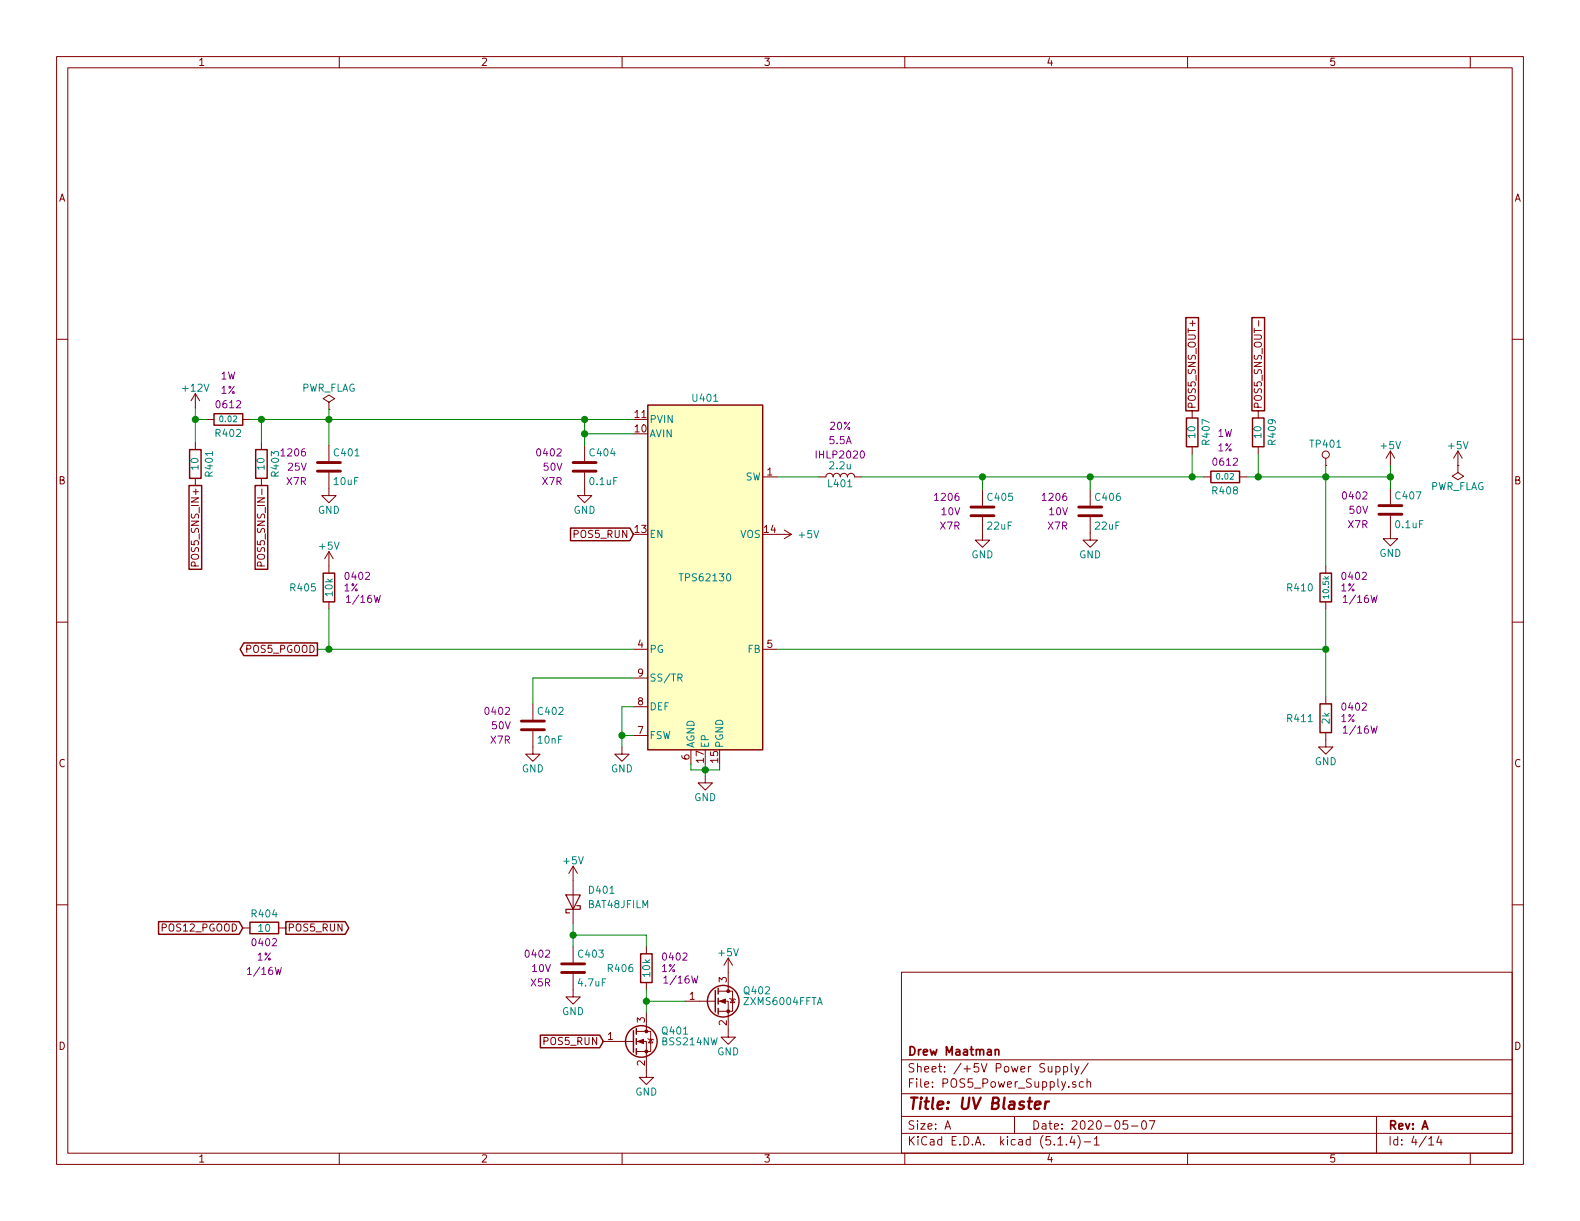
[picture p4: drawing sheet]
EESchema Schematic File Version 4
LIBS:UV_Blaster-cache
EELAYER 30 0
EELAYER END
$Descr A 11000 8500
encoding utf-8
Sheet 4 14
Title "UV Blaster"
Date "2020-05-07"
Rev "A"
Comp "Drew Maatman"
Comment1 ""
Comment2 ""
Comment3 ""
Comment4 ""
$EndDescr
$Comp
L Custom_Library:L_Custom L?
U 1 1
P 5850 3320
AR Path="/5CB7718D/5E2AA968" Ref="L?"  Part="1" 
AR Path="/5E0DC082/5E2AA968" Ref="L?"  Part="1" 
AR Path="/5E0F9110/5E2AA968" Ref="L?"  Part="1" 
AR Path="/5E9E0EA5/5E2AA968" Ref="L401"  Part="1" 
F 0 "L401" V 5800 3320 50  0000 C CNN
F 1 "2.2u" V 5925 3320 50  0000 C CNN
F 2 "Inductors_SMD:L_Vishay_IHLP-2020" H 5850 3320 50  0001 C CNN
F 3 "" H 5850 3320 50  0001 C CNN
F 4 "541-1236-1-ND" H 5850 3320 50  0001 C CNN "Digi-Key PN"
F 5 "IHLP2020" V 6000 3320 50  0000 C CNN "display_footprint"
F 6 "5.5A" V 6100 3320 50  0000 C CNN "Ampacity"
F 7 "20%" V 6200 3320 50  0000 C CNN "Tolerance"
	1    5850 3320
	0    -1   -1   0   
$EndComp
$Comp
L Custom_Library:C_Custom C?
U 1 1
P 4070 3250
AR Path="/5BB27BA3/5C26F85F" Ref="C?"  Part="1" 
AR Path="/5BB27B84/5C26F85F" Ref="C?"  Part="1" 
AR Path="/5BB27B24/5C26F85F" Ref="C?"  Part="1" 
AR Path="/5BB27BB5/5C26F85F" Ref="C?"  Part="1" 
AR Path="/5BB27BF7/5C26F85F" Ref="C?"  Part="1" 
AR Path="/5C1DE17A/5C26F85F" Ref="C?"  Part="1" 
AR Path="/5C1E3A0B/5C26F85F" Ref="C?"  Part="1" 
AR Path="/5C1E3A08/5C26F85F" Ref="C?"  Part="1" 
AR Path="/5D779AE1/5C26F85F" Ref="C?"  Part="1" 
AR Path="/5CB7718D/5C26F85F" Ref="C?"  Part="1" 
AR Path="/5E0DC082/5C26F85F" Ref="C?"  Part="1" 
AR Path="/5E0F9110/5C26F85F" Ref="C?"  Part="1" 
AR Path="/5E9E0EA5/5C26F85F" Ref="C404"  Part="1" 
F 0 "C404" H 4095 3350 50  0000 L CNN
F 1 "0.1uF" H 4095 3150 50  0000 L CNN
F 2 "Capacitors_SMD:C_0402" H 4108 3100 50  0001 C CNN
F 3 "" H 4095 3350 50  0001 C CNN
F 4 "0402" H 3920 3350 50  0000 R CNN "display_footprint"
F 5 "50V" H 3920 3250 50  0000 R CNN "Voltage"
F 6 "X7R" H 3920 3150 50  0000 R CNN "Dielectric"
F 7 "490-10701-1-ND" H 4495 3750 60  0001 C CNN "Digi-Key PN"
	1    4070 3250
	1    0    0    -1  
$EndComp
$Comp
L power:GND #PWR?
U 1 1
P 4070 3400
AR Path="/5CB7718D/5E2AA96C" Ref="#PWR?"  Part="1" 
AR Path="/5E0DC082/5E2AA96C" Ref="#PWR?"  Part="1" 
AR Path="/5E0F9110/5E2AA96C" Ref="#PWR?"  Part="1" 
AR Path="/5E9E0EA5/5E2AA96C" Ref="#PWR0407"  Part="1" 
F 0 "#PWR0407" H 4070 3150 50  0001 C CNN
F 1 "GND" H 4070 3250 50  0000 C CNN
F 2 "" H 4070 3400 50  0001 C CNN
F 3 "" H 4070 3400 50  0001 C CNN
	1    4070 3400
	1    0    0    -1  
$EndComp
Wire Wire Line
	4410 3020 4070 3020
Wire Wire Line
	4070 3020 4070 3100
$Comp
L Custom_Library:C_Custom C?
U 1 1
P 2290 3250
AR Path="/5CB7718D/5E2AA96E" Ref="C?"  Part="1" 
AR Path="/5E0DC082/5E2AA96E" Ref="C?"  Part="1" 
AR Path="/5E0F9110/5E2AA96E" Ref="C?"  Part="1" 
AR Path="/5E9E0EA5/5E2AA96E" Ref="C401"  Part="1" 
F 0 "C401" H 2315 3350 50  0000 L CNN
F 1 "10uF" H 2315 3150 50  0000 L CNN
F 2 "Capacitors_SMD:C_1206" H 2328 3100 50  0001 C CNN
F 3 "" H 2315 3350 50  0001 C CNN
F 4 "1206" H 2140 3350 50  0000 R CNN "display_footprint"
F 5 "25V" H 2140 3250 50  0000 R CNN "Voltage"
F 6 "X7R" H 2140 3150 50  0000 R CNN "Dielectric"
F 7 "1276-7031-1-ND" H 2715 3750 60  0001 C CNN "Digi-Key PN"
	1    2290 3250
	1    0    0    -1  
$EndComp
$Comp
L power:GND #PWR?
U 1 1
P 2290 3400
AR Path="/5CB7718D/5C27043B" Ref="#PWR?"  Part="1" 
AR Path="/5E0DC082/5C27043B" Ref="#PWR?"  Part="1" 
AR Path="/5E0F9110/5C27043B" Ref="#PWR?"  Part="1" 
AR Path="/5E9E0EA5/5C27043B" Ref="#PWR0402"  Part="1" 
F 0 "#PWR0402" H 2290 3150 50  0001 C CNN
F 1 "GND" H 2290 3250 50  0000 C CNN
F 2 "" H 2290 3400 50  0001 C CNN
F 3 "" H 2290 3400 50  0001 C CNN
	1    2290 3400
	1    0    0    -1  
$EndComp
Wire Wire Line
	4410 2920 4070 2920
Wire Wire Line
	2290 2920 2290 3100
Wire Wire Line
	4070 3020 4070 2920
Connection ~ 4070 3020
$Comp
L power:+12V #PWR?
U 1 1
P 1360 2840
AR Path="/5CB7718D/5C2705E0" Ref="#PWR?"  Part="1" 
AR Path="/5E0DC082/5C2705E0" Ref="#PWR?"  Part="1" 
AR Path="/5E0F9110/5C2705E0" Ref="#PWR?"  Part="1" 
AR Path="/5E9E0EA5/5C2705E0" Ref="#PWR0401"  Part="1" 
F 0 "#PWR0401" H 1360 2690 50  0001 C CNN
F 1 "+12V" H 1360 2980 50  0000 C CNN
F 2 "" H 1360 2840 50  0001 C CNN
F 3 "" H 1360 2840 50  0001 C CNN
	1    1360 2840
	1    0    0    -1  
$EndComp
Wire Wire Line
	1360 2840 1360 2920
Connection ~ 4070 2920
$Comp
L power:GND #PWR?
U 1 1
P 4910 5400
AR Path="/5CB7718D/5E2AA976" Ref="#PWR?"  Part="1" 
AR Path="/5E0DC082/5E2AA976" Ref="#PWR?"  Part="1" 
AR Path="/5E0F9110/5E2AA976" Ref="#PWR?"  Part="1" 
AR Path="/5E9E0EA5/5E2AA976" Ref="#PWR0410"  Part="1" 
F 0 "#PWR0410" H 4910 5150 50  0001 C CNN
F 1 "GND" H 4910 5250 50  0000 C CNN
F 2 "" H 4910 5400 50  0001 C CNN
F 3 "" H 4910 5400 50  0001 C CNN
	1    4910 5400
	1    0    0    -1  
$EndComp
Wire Wire Line
	4910 5400 4910 5360
Wire Wire Line
	4910 5360 5010 5360
Wire Wire Line
	5010 5360 5010 5320
Connection ~ 4910 5360
Wire Wire Line
	4910 5360 4910 5320
Wire Wire Line
	4910 5360 4810 5360
Wire Wire Line
	4810 5360 4810 5320
$Comp
L power:GND #PWR?
U 1 1
P 4330 5200
AR Path="/5CB7718D/5E2AA977" Ref="#PWR?"  Part="1" 
AR Path="/5E0DC082/5E2AA977" Ref="#PWR?"  Part="1" 
AR Path="/5E0F9110/5E2AA977" Ref="#PWR?"  Part="1" 
AR Path="/5E9E0EA5/5E2AA977" Ref="#PWR0408"  Part="1" 
F 0 "#PWR0408" H 4330 4950 50  0001 C CNN
F 1 "GND" H 4330 5050 50  0000 C CNN
F 2 "" H 4330 5200 50  0001 C CNN
F 3 "" H 4330 5200 50  0001 C CNN
	1    4330 5200
	1    0    0    -1  
$EndComp
Wire Wire Line
	4330 5200 4330 5120
Wire Wire Line
	4330 4920 4410 4920
Wire Wire Line
	4410 5120 4330 5120
Connection ~ 4330 5120
Wire Wire Line
	4330 5120 4330 4920
$Comp
L Custom_Library:C_Custom C?
U 1 1
P 6840 3560
AR Path="/5C1E3A0B/5E2AA979" Ref="C?"  Part="1" 
AR Path="/5C1E3A08/5E2AA979" Ref="C?"  Part="1" 
AR Path="/5D779AE1/5E2AA979" Ref="C?"  Part="1" 
AR Path="/5CB7718D/5E2AA979" Ref="C?"  Part="1" 
AR Path="/5E0DC082/5E2AA979" Ref="C?"  Part="1" 
AR Path="/5E0F9110/5E2AA979" Ref="C?"  Part="1" 
AR Path="/5E9E0EA5/5E2AA979" Ref="C405"  Part="1" 
F 0 "C405" H 6865 3660 50  0000 L CNN
F 1 "22uF" H 6865 3460 50  0000 L CNN
F 2 "Capacitors_SMD:C_1206" H 6878 3410 50  0001 C CNN
F 3 "" H 6865 3660 50  0001 C CNN
F 4 "1206" H 6690 3660 50  0000 R CNN "display_footprint"
F 5 "10V" H 6690 3560 50  0000 R CNN "Voltage"
F 6 "X7R" H 6690 3460 50  0000 R CNN "Dielectric"
F 7 "1276-3148-1-ND" H 7265 4060 60  0001 C CNN "Digi-Key PN"
	1    6840 3560
	1    0    0    -1  
$EndComp
$Comp
L Custom_Library:R_Custom R?
U 1 1
P 2290 4090
AR Path="/5BB27BA3/5E2AA97C" Ref="R?"  Part="1" 
AR Path="/5BB27BF7/5E2AA97C" Ref="R?"  Part="1" 
AR Path="/5C1DE17A/5E2AA97C" Ref="R?"  Part="1" 
AR Path="/5C1E3A08/5E2AA97C" Ref="R?"  Part="1" 
AR Path="/5D779AE1/5E2AA97C" Ref="R?"  Part="1" 
AR Path="/5CB7718D/5E2AA97C" Ref="R?"  Part="1" 
AR Path="/5E0DC082/5E2AA97C" Ref="R?"  Part="1" 
AR Path="/5E0F9110/5E2AA97C" Ref="R?"  Part="1" 
AR Path="/5E9E0EA5/5E2AA97C" Ref="R405"  Part="1" 
F 0 "R405" H 2210 4090 50  0000 R CNN
F 1 "10k" V 2290 4090 50  0000 C CNN
F 2 "Resistors_SMD:R_0402" H 2290 4090 50  0001 C CNN
F 3 "" H 2290 4090 50  0001 C CNN
F 4 "0402" H 2390 4170 50  0000 L CNN "display_footprint"
F 5 "1%" H 2390 4090 50  0000 L CNN "Tolerance"
F 6 "1/16W" H 2400 4010 50  0000 L CNN "Wattage"
F 7 "541-3959-1-ND" H 2590 4490 60  0001 C CNN "Digi-Key PN"
	1    2290 4090
	1    0    0    -1  
$EndComp
Wire Wire Line
	4410 4520 2290 4520
Wire Wire Line
	2290 4520 2290 4240
Text GLabel 2210 4520 0    50   Output ~ 0
POS5_PGOOD
Wire Wire Line
	2210 4520 2290 4520
Connection ~ 2290 4520
$Comp
L Custom_Library:C_Custom C?
U 1 1
P 3710 5050
AR Path="/5C1D5CD8/5C293FFC" Ref="C?"  Part="1" 
AR Path="/5C1D5CCA/5C293FFC" Ref="C?"  Part="1" 
AR Path="/5C1E3A0B/5C293FFC" Ref="C?"  Part="1" 
AR Path="/5C1E3A08/5C293FFC" Ref="C?"  Part="1" 
AR Path="/5D779AE1/5C293FFC" Ref="C?"  Part="1" 
AR Path="/5CB7718D/5C293FFC" Ref="C?"  Part="1" 
AR Path="/5E0DC082/5C293FFC" Ref="C?"  Part="1" 
AR Path="/5E0F9110/5C293FFC" Ref="C?"  Part="1" 
AR Path="/5E9E0EA5/5C293FFC" Ref="C402"  Part="1" 
F 0 "C402" H 3735 5150 50  0000 L CNN
F 1 "10nF" H 3735 4950 50  0000 L CNN
F 2 "Capacitors_SMD:C_0402" H 3748 4900 50  0001 C CNN
F 3 "" H 3735 5150 50  0001 C CNN
F 4 "0402" H 3560 5150 50  0000 R CNN "display_footprint"
F 5 "50V" H 3560 5050 50  0000 R CNN "Voltage"
F 6 "X7R" H 3560 4950 50  0000 R CNN "Dielectric"
F 7 "490-13295-1-ND" H -210 830 50  0001 C CNN "Digi-Key PN"
	1    3710 5050
	1    0    0    -1  
$EndComp
$Comp
L power:GND #PWR?
U 1 1
P 3710 5200
AR Path="/5CB7718D/5E2AA97F" Ref="#PWR?"  Part="1" 
AR Path="/5E0DC082/5E2AA97F" Ref="#PWR?"  Part="1" 
AR Path="/5E0F9110/5E2AA97F" Ref="#PWR?"  Part="1" 
AR Path="/5E9E0EA5/5E2AA97F" Ref="#PWR0404"  Part="1" 
F 0 "#PWR0404" H 3710 4950 50  0001 C CNN
F 1 "GND" H 3710 5050 50  0000 C CNN
F 2 "" H 3710 5200 50  0001 C CNN
F 3 "" H 3710 5200 50  0001 C CNN
	1    3710 5200
	1    0    0    -1  
$EndComp
Wire Wire Line
	3710 4900 3710 4720
Wire Wire Line
	3710 4720 4410 4720
$Comp
L Custom_Library:R_Custom R?
U 1 1
P 9230 5000
AR Path="/5BB27BA3/5C295A52" Ref="R?"  Part="1" 
AR Path="/5BB27BF7/5C295A52" Ref="R?"  Part="1" 
AR Path="/5C1DE17A/5C295A52" Ref="R?"  Part="1" 
AR Path="/5C1E3A08/5C295A52" Ref="R?"  Part="1" 
AR Path="/5D779AE1/5C295A52" Ref="R?"  Part="1" 
AR Path="/5CB7718D/5C295A52" Ref="R?"  Part="1" 
AR Path="/5E0DC082/5C295A52" Ref="R?"  Part="1" 
AR Path="/5E0F9110/5C295A52" Ref="R?"  Part="1" 
AR Path="/5E9E0EA5/5C295A52" Ref="R411"  Part="1" 
F 0 "R411" H 9150 5000 50  0000 R CNN
F 1 "2k" V 9230 5000 50  0000 C CNN
F 2 "Resistors_SMD:R_0402" H 9230 5000 50  0001 C CNN
F 3 "" H 9230 5000 50  0001 C CNN
F 4 "0402" H 9330 5080 50  0000 L CNN "display_footprint"
F 5 "1%" H 9330 5000 50  0000 L CNN "Tolerance"
F 6 "1/16W" H 9340 4920 50  0000 L CNN "Wattage"
F 7 "311-2KLRCT-ND" H 9230 5000 50  0001 C CNN "Digi-Key PN"
	1    9230 5000
	1    0    0    -1  
$EndComp
$Comp
L power:GND #PWR?
U 1 1
P 9230 5150
AR Path="/5CB7718D/5E2AA983" Ref="#PWR?"  Part="1" 
AR Path="/5E0DC082/5E2AA983" Ref="#PWR?"  Part="1" 
AR Path="/5E0F9110/5E2AA983" Ref="#PWR?"  Part="1" 
AR Path="/5E9E0EA5/5E2AA983" Ref="#PWR0416"  Part="1" 
F 0 "#PWR0416" H 9230 4900 50  0001 C CNN
F 1 "GND" H 9230 5000 50  0000 C CNN
F 2 "" H 9230 5150 50  0001 C CNN
F 3 "" H 9230 5150 50  0001 C CNN
	1    9230 5150
	1    0    0    -1  
$EndComp
Wire Wire Line
	9230 4520 9230 4240
Connection ~ 9230 4520
Wire Wire Line
	9230 4520 9230 4850
$Comp
L power:GND #PWR?
U 1 1
P 6840 3710
AR Path="/5CB7718D/5E2AA984" Ref="#PWR?"  Part="1" 
AR Path="/5E0DC082/5E2AA984" Ref="#PWR?"  Part="1" 
AR Path="/5E0F9110/5E2AA984" Ref="#PWR?"  Part="1" 
AR Path="/5E9E0EA5/5E2AA984" Ref="#PWR0414"  Part="1" 
F 0 "#PWR0414" H 6840 3460 50  0001 C CNN
F 1 "GND" H 6840 3560 50  0000 C CNN
F 2 "" H 6840 3710 50  0001 C CNN
F 3 "" H 6840 3710 50  0001 C CNN
	1    6840 3710
	1    0    0    -1  
$EndComp
Wire Wire Line
	6840 3410 6840 3320
$Comp
L Custom_Library:C_Custom C?
U 1 1
P 7590 3560
AR Path="/5C1E3A0B/5E2AA987" Ref="C?"  Part="1" 
AR Path="/5C1E3A08/5E2AA987" Ref="C?"  Part="1" 
AR Path="/5D779AE1/5E2AA987" Ref="C?"  Part="1" 
AR Path="/5CB7718D/5E2AA987" Ref="C?"  Part="1" 
AR Path="/5E0DC082/5E2AA987" Ref="C?"  Part="1" 
AR Path="/5E0F9110/5E2AA987" Ref="C?"  Part="1" 
AR Path="/5E9E0EA5/5E2AA987" Ref="C406"  Part="1" 
F 0 "C406" H 7615 3660 50  0000 L CNN
F 1 "22uF" H 7615 3460 50  0000 L CNN
F 2 "Capacitors_SMD:C_1206" H 7628 3410 50  0001 C CNN
F 3 "" H 7615 3660 50  0001 C CNN
F 4 "1206" H 7440 3660 50  0000 R CNN "display_footprint"
F 5 "10V" H 7440 3560 50  0000 R CNN "Voltage"
F 6 "X7R" H 7440 3460 50  0000 R CNN "Dielectric"
F 7 "1276-3148-1-ND" H 8015 4060 60  0001 C CNN "Digi-Key PN"
	1    7590 3560
	1    0    0    -1  
$EndComp
$Comp
L power:GND #PWR?
U 1 1
P 7590 3710
AR Path="/5CB7718D/5E2AA988" Ref="#PWR?"  Part="1" 
AR Path="/5E0DC082/5E2AA988" Ref="#PWR?"  Part="1" 
AR Path="/5E0F9110/5E2AA988" Ref="#PWR?"  Part="1" 
AR Path="/5E9E0EA5/5E2AA988" Ref="#PWR0415"  Part="1" 
F 0 "#PWR0415" H 7590 3460 50  0001 C CNN
F 1 "GND" H 7590 3560 50  0000 C CNN
F 2 "" H 7590 3710 50  0001 C CNN
F 3 "" H 7590 3710 50  0001 C CNN
	1    7590 3710
	1    0    0    -1  
$EndComp
Wire Wire Line
	6840 3320 7590 3320
Wire Wire Line
	7590 3320 7590 3410
Connection ~ 6840 3320
$Comp
L Custom_Library:TPS62130 U?
U 1 1
P 4910 4020
AR Path="/5CB7718D/5E2AA974" Ref="U?"  Part="1" 
AR Path="/5E0DC082/5E2AA974" Ref="U?"  Part="1" 
AR Path="/5E0F9110/5E2AA974" Ref="U?"  Part="1" 
AR Path="/5E9E0EA5/5E2AA974" Ref="U401"  Part="1" 
F 0 "U401" H 4910 5270 50  0000 C CNN
F 1 "TPS62130" H 4910 4020 50  0000 C CNN
F 2 "Housings_DFN_QFN:QFN-16-1EP_3x3mm_Pitch0.5mm" H 4910 4020 50  0001 C CNN
F 3 "http://www.ti.com/lit/ds/symlink/tps62130.pdf" H 4910 4020 50  0001 C CNN
F 4 "296-37878-1-ND" H 4810 4020 50  0001 C CNN "Digi-Key PN"
	1    4910 4020
	1    0    0    -1  
$EndComp
$Comp
L power:PWR_FLAG #FLG?
U 1 1
P 10150 3240
AR Path="/5CB7718D/5E2AA98A" Ref="#FLG?"  Part="1" 
AR Path="/5E0DC082/5E2AA98A" Ref="#FLG?"  Part="1" 
AR Path="/5E0F9110/5E2AA98A" Ref="#FLG?"  Part="1" 
AR Path="/5E9E0EA5/5E2AA98A" Ref="#FLG0402"  Part="1" 
F 0 "#FLG0402" H 10150 3315 50  0001 C CNN
F 1 "PWR_FLAG" H 10150 3390 50  0000 C CNN
F 2 "" H 10150 3240 50  0001 C CNN
F 3 "~" H 10150 3240 50  0001 C CNN
	1    10150 3240
	-1   0    0    1   
$EndComp
$Comp
L Custom_Library:TP TP?
U 1 1
P 9230 3240
AR Path="/5C1D5CD8/5E2AA98C" Ref="TP?"  Part="1" 
AR Path="/5C1D5C9E/5E2AA98C" Ref="TP?"  Part="1" 
AR Path="/5C1E3A08/5E2AA98C" Ref="TP?"  Part="1" 
AR Path="/5D779AE1/5E2AA98C" Ref="TP?"  Part="1" 
AR Path="/5CB7718D/5E2AA98C" Ref="TP?"  Part="1" 
AR Path="/5E0DC082/5E2AA98C" Ref="TP?"  Part="1" 
AR Path="/5E0F9110/5E2AA98C" Ref="TP?"  Part="1" 
AR Path="/5E9E0EA5/5E2AA98C" Ref="TP401"  Part="1" 
F 0 "TP401" H 9230 3390 50  0000 C CNN
F 1 "TP" H 9230 3390 50  0001 C CNN
F 2 "Custom Footprints Library:Test_Point" H 9230 3240 60  0001 C CNN
F 3 "" H 9230 3240 60  0000 C CNN
	1    9230 3240
	1    0    0    -1  
$EndComp
Wire Wire Line
	5410 3320 5700 3320
$Comp
L Custom_Library:R_Custom R?
U 1 1
P 8530 3320
AR Path="/5CB6F1ED/5E2AA990" Ref="R?"  Part="1" 
AR Path="/5CB7718D/5E2AA990" Ref="R?"  Part="1" 
AR Path="/5E0DC082/5E2AA990" Ref="R?"  Part="1" 
AR Path="/5E0F9110/5E2AA990" Ref="R?"  Part="1" 
AR Path="/5E9E0EA5/5E2AA990" Ref="R408"  Part="1" 
F 0 "R408" V 8430 3320 50  0000 C CNN
F 1 "0.02" V 8530 3320 40  0000 C CNN
F 2 "Resistors_SMD:R_0612" H 8530 3320 50  0001 C CNN
F 3 "" H 8530 3320 50  0001 C CNN
F 4 "P16010CT-ND" H 8830 3720 60  0001 C CNN "Digi-Key PN"
F 5 "0612" V 8630 3320 50  0000 C CNN "display_footprint"
F 6 "1%" V 8730 3320 50  0000 C CNN "Tolerance"
F 7 "1W" V 8830 3320 50  0000 C CNN "Wattage"
	1    8530 3320
	0    -1   -1   0   
$EndComp
Text GLabel 8300 2860 1    50   UnSpc ~ 0
POS5_SNS_OUT+
Text GLabel 8760 2860 1    50   UnSpc ~ 0
POS5_SNS_OUT-
Connection ~ 7590 3320
Wire Wire Line
	6000 3320 6840 3320
Wire Wire Line
	5410 4520 9230 4520
Wire Wire Line
	9230 3320 9230 3940
Wire Wire Line
	9230 3240 9230 3320
$Comp
L Custom_Library:R_Custom R?
U 1 1
P 1590 2920
AR Path="/5CB6F1ED/5E2AA993" Ref="R?"  Part="1" 
AR Path="/5CB7718D/5E2AA993" Ref="R?"  Part="1" 
AR Path="/5E0DC082/5E2AA993" Ref="R?"  Part="1" 
AR Path="/5E0F9110/5E2AA993" Ref="R?"  Part="1" 
AR Path="/5E9E0EA5/5E2AA993" Ref="R402"  Part="1" 
F 0 "R402" V 1490 2920 50  0000 C CNN
F 1 "0.02" V 1590 2920 40  0000 C CNN
F 2 "Resistors_SMD:R_0612" H 1590 2920 50  0001 C CNN
F 3 "" H 1590 2920 50  0001 C CNN
F 4 "P16010CT-ND" H 1890 3320 60  0001 C CNN "Digi-Key PN"
F 5 "0612" V 1690 2920 50  0000 C CNN "display_footprint"
F 6 "1%" V 1790 2920 50  0000 C CNN "Tolerance"
F 7 "1W" V 1890 2920 50  0000 C CNN "Wattage"
	1    1590 2920
	0    -1   -1   0   
$EndComp
Text GLabel 1360 3380 3    50   UnSpc ~ 0
POS5_SNS_IN+
Text GLabel 1820 3380 3    50   UnSpc ~ 0
POS5_SNS_IN-
Wire Wire Line
	1740 2920 1820 2920
Wire Wire Line
	1820 3080 1820 2920
Connection ~ 1820 2920
Wire Wire Line
	1820 2920 2290 2920
Wire Wire Line
	1360 3080 1360 2920
Wire Wire Line
	1360 2920 1440 2920
Connection ~ 1360 2920
Connection ~ 2290 2920
Connection ~ 9230 3320
$Comp
L Custom_Library:C_Custom C?
U 1 1
P 9680 3550
AR Path="/5BB27BA3/5E2AA9B4" Ref="C?"  Part="1" 
AR Path="/5BB27B84/5E2AA9B4" Ref="C?"  Part="1" 
AR Path="/5BB27B24/5E2AA9B4" Ref="C?"  Part="1" 
AR Path="/5BB27BB5/5E2AA9B4" Ref="C?"  Part="1" 
AR Path="/5BB27BF7/5E2AA9B4" Ref="C?"  Part="1" 
AR Path="/5C1DE17A/5E2AA9B4" Ref="C?"  Part="1" 
AR Path="/5C1E3A0B/5E2AA9B4" Ref="C?"  Part="1" 
AR Path="/5C1E3A08/5E2AA9B4" Ref="C?"  Part="1" 
AR Path="/5D779AE1/5E2AA9B4" Ref="C?"  Part="1" 
AR Path="/5CB7718D/5E2AA9B4" Ref="C?"  Part="1" 
AR Path="/5E0DC082/5E2AA9B4" Ref="C?"  Part="1" 
AR Path="/5E0F9110/5E2AA9B4" Ref="C?"  Part="1" 
AR Path="/5E9E0EA5/5E2AA9B4" Ref="C407"  Part="1" 
F 0 "C407" H 9705 3650 50  0000 L CNN
F 1 "0.1uF" H 9705 3450 50  0000 L CNN
F 2 "Capacitors_SMD:C_0402" H 9718 3400 50  0001 C CNN
F 3 "" H 9705 3650 50  0001 C CNN
F 4 "0402" H 9530 3650 50  0000 R CNN "display_footprint"
F 5 "50V" H 9530 3550 50  0000 R CNN "Voltage"
F 6 "X7R" H 9530 3450 50  0000 R CNN "Dielectric"
F 7 "490-10701-1-ND" H 10105 4050 60  0001 C CNN "Digi-Key PN"
	1    9680 3550
	1    0    0    -1  
$EndComp
$Comp
L power:GND #PWR?
U 1 1
P 9680 3700
AR Path="/5CB7718D/5E2AA9B6" Ref="#PWR?"  Part="1" 
AR Path="/5E0DC082/5E2AA9B6" Ref="#PWR?"  Part="1" 
AR Path="/5E0F9110/5E2AA9B6" Ref="#PWR?"  Part="1" 
AR Path="/5E9E0EA5/5E2AA9B6" Ref="#PWR0418"  Part="1" 
F 0 "#PWR0418" H 9680 3450 50  0001 C CNN
F 1 "GND" H 9680 3550 50  0000 C CNN
F 2 "" H 9680 3700 50  0001 C CNN
F 3 "" H 9680 3700 50  0001 C CNN
	1    9680 3700
	1    0    0    -1  
$EndComp
Wire Wire Line
	9680 3400 9680 3320
Wire Wire Line
	9680 3320 9230 3320
Wire Wire Line
	9680 3240 9680 3320
Connection ~ 9680 3320
$Comp
L power:+5V #PWR?
U 1 1
P 9680 3240
AR Path="/5E0DC082/5E0DEC5C" Ref="#PWR?"  Part="1" 
AR Path="/5E0F9110/5E0DEC5C" Ref="#PWR?"  Part="1" 
AR Path="/5E9E0EA5/5E0DEC5C" Ref="#PWR0417"  Part="1" 
F 0 "#PWR0417" H 9680 3090 50  0001 C CNN
F 1 "+5V" H 9680 3380 50  0000 C CNN
F 2 "" H 9680 3240 50  0001 C CNN
F 3 "" H 9680 3240 50  0001 C CNN
	1    9680 3240
	1    0    0    -1  
$EndComp
$Comp
L power:+5V #PWR?
U 1 1
P 10150 3240
AR Path="/5E0DC082/5E0DF467" Ref="#PWR?"  Part="1" 
AR Path="/5E0F9110/5E0DF467" Ref="#PWR?"  Part="1" 
AR Path="/5E9E0EA5/5E0DF467" Ref="#PWR0419"  Part="1" 
F 0 "#PWR0419" H 10150 3090 50  0001 C CNN
F 1 "+5V" H 10150 3380 50  0000 C CNN
F 2 "" H 10150 3240 50  0001 C CNN
F 3 "" H 10150 3240 50  0001 C CNN
	1    10150 3240
	1    0    0    -1  
$EndComp
$Comp
L power:+5V #PWR?
U 1 1
P 5410 3720
AR Path="/5E0DC082/5E0DF871" Ref="#PWR?"  Part="1" 
AR Path="/5E0F9110/5E0DF871" Ref="#PWR?"  Part="1" 
AR Path="/5E9E0EA5/5E0DF871" Ref="#PWR0413"  Part="1" 
F 0 "#PWR0413" H 5410 3570 50  0001 C CNN
F 1 "+5V" V 5410 3860 50  0000 L CNN
F 2 "" H 5410 3720 50  0001 C CNN
F 3 "" H 5410 3720 50  0001 C CNN
	1    5410 3720
	0    1    1    0   
$EndComp
Wire Wire Line
	2290 2920 4070 2920
Text GLabel 4410 3720 0    50   Input ~ 0
POS5_RUN
$Comp
L Custom_Library:R_Custom R?
U 1 1
P 9230 4090
AR Path="/5BB27BA3/5E0EA1C5" Ref="R?"  Part="1" 
AR Path="/5BB27BF7/5E0EA1C5" Ref="R?"  Part="1" 
AR Path="/5C1DE17A/5E0EA1C5" Ref="R?"  Part="1" 
AR Path="/5C1E3A08/5E0EA1C5" Ref="R?"  Part="1" 
AR Path="/5D779AE1/5E0EA1C5" Ref="R?"  Part="1" 
AR Path="/5CB7718D/5E0EA1C5" Ref="R?"  Part="1" 
AR Path="/5E0DC082/5E0EA1C5" Ref="R?"  Part="1" 
AR Path="/5E0F9110/5E0EA1C5" Ref="R?"  Part="1" 
AR Path="/5E9E0EA5/5E0EA1C5" Ref="R410"  Part="1" 
F 0 "R410" H 9150 4090 50  0000 R CNN
F 1 "10.5k" V 9230 4090 40  0000 C CNN
F 2 "Resistors_SMD:R_0402" H 9230 4090 50  0001 C CNN
F 3 "" H 9230 4090 50  0001 C CNN
F 4 "0402" H 9330 4170 50  0000 L CNN "display_footprint"
F 5 "1%" H 9330 4090 50  0000 L CNN "Tolerance"
F 6 "1/16W" H 9340 4010 50  0000 L CNN "Wattage"
F 7 "RMCF0402FT10K5CT-ND" H 5830 830 50  0001 C CNN "Digi-Key PN"
	1    9230 4090
	1    0    0    -1  
$EndComp
$Comp
L Custom_Library:R_Custom R?
U 1 1
P 1360 3230
AR Path="/5CB0BC26/5E2BD95B" Ref="R?"  Part="1" 
AR Path="/5E1352F5/5E2BD95B" Ref="R?"  Part="1" 
AR Path="/5CB6F1ED/5E2BD95B" Ref="R?"  Part="1" 
AR Path="/5E0DC082/5E2BD95B" Ref="R?"  Part="1" 
AR Path="/5E9E0EA5/5E2BD95B" Ref="R401"  Part="1" 
F 0 "R401" V 1260 3230 50  0000 C CNN
F 1 "10" V 1360 3230 50  0000 C CNN
F 2 "Resistors_SMD:R_0402" H 1360 3230 50  0001 C CNN
F 3 "" H 1360 3230 50  0001 C CNN
F 4 "0402" V 1460 3230 50  0001 C CNN "display_footprint"
F 5 "1%" V 1560 3230 50  0001 C CNN "Tolerance"
F 6 "1/16W" V 1660 3230 50  0001 C CNN "Wattage"
F 7 "Telemetry" H 1360 3230 50  0001 C CNN "Configuration"
F 8 "311-10.0LRCT-ND" H 1360 3230 50  0001 C CNN "Digi-Key PN"
	1    1360 3230
	-1   0    0    1   
$EndComp
$Comp
L Custom_Library:R_Custom R?
U 1 1
P 8300 3010
AR Path="/5CB0BC26/5E2C02DE" Ref="R?"  Part="1" 
AR Path="/5E1352F5/5E2C02DE" Ref="R?"  Part="1" 
AR Path="/5CB6F1ED/5E2C02DE" Ref="R?"  Part="1" 
AR Path="/5E0DC082/5E2C02DE" Ref="R?"  Part="1" 
AR Path="/5E9E0EA5/5E2C02DE" Ref="R407"  Part="1" 
F 0 "R407" V 8200 3010 50  0000 C CNN
F 1 "10" V 8300 3010 50  0000 C CNN
F 2 "Resistors_SMD:R_0402" H 8300 3010 50  0001 C CNN
F 3 "" H 8300 3010 50  0001 C CNN
F 4 "0402" V 8400 3010 50  0001 C CNN "display_footprint"
F 5 "1%" V 8500 3010 50  0001 C CNN "Tolerance"
F 6 "1/16W" V 8600 3010 50  0001 C CNN "Wattage"
F 7 "Telemetry" H 8300 3010 50  0001 C CNN "Configuration"
F 8 "311-10.0LRCT-ND" H 8300 3010 50  0001 C CNN "Digi-Key PN"
	1    8300 3010
	-1   0    0    -1  
$EndComp
Wire Wire Line
	8680 3320 8760 3320
Wire Wire Line
	7590 3320 8300 3320
Wire Wire Line
	8300 3160 8300 3320
Connection ~ 8300 3320
Wire Wire Line
	8300 3320 8380 3320
Wire Wire Line
	8760 3160 8760 3320
Connection ~ 8760 3320
Wire Wire Line
	8760 3320 9230 3320
$Comp
L power:PWR_FLAG #FLG0401
U 1 1
P 2290 2850
F 0 "#FLG0401" H 2290 2925 50  0001 C CNN
F 1 "PWR_FLAG" H 2290 3000 50  0000 C CNN
F 2 "" H 2290 2850 50  0001 C CNN
F 3 "~" H 2290 2850 50  0001 C CNN
	1    2290 2850
	1    0    0    -1  
$EndComp
Wire Wire Line
	2290 2850 2290 2920
$Comp
L power:+5V #PWR0403
U 1 1
P 2290 3940
F 0 "#PWR0403" H 2290 3790 50  0001 C CNN
F 1 "+5V" H 2290 4080 50  0000 C CNN
F 2 "" H 2290 3940 50  0001 C CNN
F 3 "" H 2290 3940 50  0001 C CNN
	1    2290 3940
	1    0    0    -1  
$EndComp
$Comp
L Custom_Library:R_Custom R?
U 1 1
P 1820 3230
AR Path="/5CB0BC26/5E9E89B5" Ref="R?"  Part="1" 
AR Path="/5E1352F5/5E9E89B5" Ref="R?"  Part="1" 
AR Path="/5CB6F1ED/5E9E89B5" Ref="R?"  Part="1" 
AR Path="/5E0DC082/5E9E89B5" Ref="R?"  Part="1" 
AR Path="/5E9E0EA5/5E9E89B5" Ref="R403"  Part="1" 
F 0 "R403" V 1720 3230 50  0000 C CNN
F 1 "10" V 1820 3230 50  0000 C CNN
F 2 "Resistors_SMD:R_0402" H 1820 3230 50  0001 C CNN
F 3 "" H 1820 3230 50  0001 C CNN
F 4 "0402" V 1920 3230 50  0001 C CNN "display_footprint"
F 5 "1%" V 2020 3230 50  0001 C CNN "Tolerance"
F 6 "1/16W" V 2120 3230 50  0001 C CNN "Wattage"
F 7 "Telemetry" H 1820 3230 50  0001 C CNN "Configuration"
F 8 "311-10.0LRCT-ND" H 1820 3230 50  0001 C CNN "Digi-Key PN"
	1    1820 3230
	-1   0    0    1   
$EndComp
$Comp
L Custom_Library:ZXMS6004FFTA Q402
U 1 1
P 4970 6970
F 0 "Q402" H 5170 7045 50  0000 L CNN
F 1 "ZXMS6004FFTA" H 5170 6970 50  0000 L CNN
F 2 "Package_TO_SOT_SMD:SOT-23" H 5170 6895 50  0001 L CIN
F 3 "https://www.diodes.com/assets/Datasheets/ZXMS6004FF.pdf" H 4970 6970 50  0001 L CNN
F 4 "ZXMS6004FFCT-ND" H 4970 6970 50  0001 C CNN "Digi-Key PN"
	1    4970 6970
	1    0    0    -1  
$EndComp
$Comp
L power:GND #PWR0412
U 1 1
P 5070 7170
F 0 "#PWR0412" H 5070 6920 50  0001 C CNN
F 1 "GND" H 5070 7020 50  0000 C CNN
F 2 "" H 5070 7170 50  0001 C CNN
F 3 "" H 5070 7170 50  0001 C CNN
	1    5070 7170
	1    0    0    -1  
$EndComp
$Comp
L power:+5V #PWR?
U 1 1
P 5070 6770
AR Path="/5E0DC082/5EA1A559" Ref="#PWR?"  Part="1" 
AR Path="/5E0F9110/5EA1A559" Ref="#PWR?"  Part="1" 
AR Path="/5E9E0EA5/5EA1A559" Ref="#PWR0411"  Part="1" 
F 0 "#PWR0411" H 5070 6620 50  0001 C CNN
F 1 "+5V" H 5070 6910 50  0000 C CNN
F 2 "" H 5070 6770 50  0001 C CNN
F 3 "" H 5070 6770 50  0001 C CNN
	1    5070 6770
	1    0    0    -1  
$EndComp
$Comp
L Custom_Library:R_Custom R?
U 1 1
P 4500 6740
AR Path="/5BB27BA3/5EA1C663" Ref="R?"  Part="1" 
AR Path="/5BB27BF7/5EA1C663" Ref="R?"  Part="1" 
AR Path="/5C1DE17A/5EA1C663" Ref="R?"  Part="1" 
AR Path="/5C1E3A08/5EA1C663" Ref="R?"  Part="1" 
AR Path="/5D779AE1/5EA1C663" Ref="R?"  Part="1" 
AR Path="/5CB7718D/5EA1C663" Ref="R?"  Part="1" 
AR Path="/5E0DC082/5EA1C663" Ref="R?"  Part="1" 
AR Path="/5E0F9110/5EA1C663" Ref="R?"  Part="1" 
AR Path="/5E9E0EA5/5EA1C663" Ref="R406"  Part="1" 
F 0 "R406" H 4420 6740 50  0000 R CNN
F 1 "10k" V 4500 6740 50  0000 C CNN
F 2 "Resistors_SMD:R_0402" H 4500 6740 50  0001 C CNN
F 3 "" H 4500 6740 50  0001 C CNN
F 4 "0402" H 4600 6820 50  0000 L CNN "display_footprint"
F 5 "1%" H 4600 6740 50  0000 L CNN "Tolerance"
F 6 "1/16W" H 4610 6660 50  0000 L CNN "Wattage"
F 7 "541-3959-1-ND" H 4500 6740 50  0001 C CNN "Digi-Key PN"
	1    4500 6740
	1    0    0    -1  
$EndComp
Wire Wire Line
	4770 6970 4500 6970
Wire Wire Line
	4500 6970 4500 6890
$Comp
L Transistor_FET:BSS214NW Q?
U 1 1
P 4400 7250
AR Path="/5BAAE16C/5EA1FD64" Ref="Q?"  Part="1" 
AR Path="/5BB844FD/5EA1FD64" Ref="Q?"  Part="1" 
AR Path="/5C1D5CB6/5EA1FD64" Ref="Q?"  Part="1" 
AR Path="/5E9E1D6A/5EA1FD64" Ref="Q?"  Part="1" 
AR Path="/5E9E0EA5/5EA1FD64" Ref="Q401"  Part="1" 
F 0 "Q401" H 4600 7325 50  0000 L CNN
F 1 "BSS214NW" H 4600 7250 50  0000 L CNN
F 2 "TO_SOT_Packages_SMD:SOT-323_SC-70" H 4600 7175 50  0001 L CIN
F 3 "https://www.infineon.com/dgdl/Infineon-BSS214NW-DS-v02_02-en.pdf?fileId=db3a30431b3e89eb011b695aebc01bde" H 4400 7250 50  0001 L CNN
F 4 "BSS214NWH6327XTSA1CT-ND" H -2010 4480 50  0001 C CNN "Digi-Key PN"
	1    4400 7250
	1    0    0    -1  
$EndComp
Wire Wire Line
	4500 7050 4500 6970
Connection ~ 4500 6970
$Comp
L power:GND #PWR0409
U 1 1
P 4500 7450
F 0 "#PWR0409" H 4500 7200 50  0001 C CNN
F 1 "GND" H 4500 7300 50  0000 C CNN
F 2 "" H 4500 7450 50  0001 C CNN
F 3 "" H 4500 7450 50  0001 C CNN
	1    4500 7450
	1    0    0    -1  
$EndComp
$Comp
L Custom_Library:C_Custom C?
U 1 1
P 3990 6740
AR Path="/5E9E1D8A/5EA2441A" Ref="C?"  Part="1" 
AR Path="/5E9E0EA5/5EA2441A" Ref="C403"  Part="1" 
F 0 "C403" H 4015 6840 50  0000 L CNN
F 1 "4.7uF" H 4015 6640 50  0000 L CNN
F 2 "Capacitors_SMD:C_0402" H 4028 6590 50  0001 C CNN
F 3 "" H 4015 6840 50  0001 C CNN
F 4 "0402" H 3840 6840 50  0000 R CNN "display_footprint"
F 5 "10V" H 3840 6740 50  0000 R CNN "Voltage"
F 6 "X5R" H 3840 6640 50  0000 R CNN "Dielectric"
F 7 "490-14306-1-ND" H 4415 7240 60  0001 C CNN "Digi-Key PN"
	1    3990 6740
	1    0    0    -1  
$EndComp
$Comp
L power:GND #PWR0406
U 1 1
P 3990 6890
F 0 "#PWR0406" H 3990 6640 50  0001 C CNN
F 1 "GND" H 3990 6740 50  0000 C CNN
F 2 "" H 3990 6890 50  0001 C CNN
F 3 "" H 3990 6890 50  0001 C CNN
	1    3990 6890
	1    0    0    -1  
$EndComp
Wire Wire Line
	4500 6590 4500 6510
Wire Wire Line
	4500 6510 3990 6510
Wire Wire Line
	3990 6510 3990 6590
Text GLabel 4200 7250 0    50   Input ~ 0
POS5_RUN
$Comp
L Diode:BAT48JFILM D401
U 1 1
P 3990 6280
F 0 "D401" V 4070 6180 50  0000 R CNN
F 1 "BAT48JFILM" V 3970 6180 50  0000 R CNN
F 2 "Diode_SMD:D_SOD-323" H 3990 6105 50  0001 C CNN
F 3 "www.st.com/resource/en/datasheet/bat48.pdf" H 3990 6280 50  0001 C CNN
F 4 "497-5711-1-ND" H 3990 6280 50  0001 C CNN "Digi-Key PN"
	1    3990 6280
	0    -1   -1   0   
$EndComp
$Comp
L power:+5V #PWR?
U 1 1
P 3990 6130
AR Path="/5E0DC082/5EA29D2A" Ref="#PWR?"  Part="1" 
AR Path="/5E0F9110/5EA29D2A" Ref="#PWR?"  Part="1" 
AR Path="/5E9E0EA5/5EA29D2A" Ref="#PWR0405"  Part="1" 
F 0 "#PWR0405" H 3990 5980 50  0001 C CNN
F 1 "+5V" H 3990 6270 50  0000 C CNN
F 2 "" H 3990 6130 50  0001 C CNN
F 3 "" H 3990 6130 50  0001 C CNN
	1    3990 6130
	1    0    0    -1  
$EndComp
Wire Wire Line
	3990 6430 3990 6510
Connection ~ 3990 6510
$Comp
L Custom_Library:R_Custom R?
U 1 1
P 8760 3010
AR Path="/5CB0BC26/5EA90F53" Ref="R?"  Part="1" 
AR Path="/5E1352F5/5EA90F53" Ref="R?"  Part="1" 
AR Path="/5CB6F1ED/5EA90F53" Ref="R?"  Part="1" 
AR Path="/5E0DC082/5EA90F53" Ref="R?"  Part="1" 
AR Path="/5E9E0EA5/5EA90F53" Ref="R409"  Part="1" 
F 0 "R409" V 8660 3010 50  0000 C CNN
F 1 "10" V 8760 3010 50  0000 C CNN
F 2 "Resistors_SMD:R_0402" H 8760 3010 50  0001 C CNN
F 3 "" H 8760 3010 50  0001 C CNN
F 4 "0402" V 8860 3010 50  0001 C CNN "display_footprint"
F 5 "1%" V 8960 3010 50  0001 C CNN "Tolerance"
F 6 "1/16W" V 9060 3010 50  0001 C CNN "Wattage"
F 7 "Telemetry" H 8760 3010 50  0001 C CNN "Configuration"
F 8 "311-10.0LRCT-ND" H 8760 3010 50  0001 C CNN "Digi-Key PN"
	1    8760 3010
	-1   0    0    -1  
$EndComp
$Comp
L Custom_Library:R_Custom R?
U 1 1
P 1840 6460
AR Path="/5E9E0E87/5EA99727" Ref="R?"  Part="1" 
AR Path="/5E9E0EA5/5EA99727" Ref="R404"  Part="1" 
F 0 "R404" V 1740 6460 50  0000 C CNN
F 1 "10" V 1840 6460 50  0000 C CNN
F 2 "Resistors_SMD:R_0402" H 1840 6460 50  0001 C CNN
F 3 "" H 1840 6460 50  0001 C CNN
F 4 "311-10.0LRCT-ND" H 2140 6860 60  0001 C CNN "Digi-Key PN"
F 5 "0402" V 1940 6460 50  0000 C CNN "display_footprint"
F 6 "1%" V 2040 6460 50  0000 C CNN "Tolerance"
F 7 "1/16W" V 2140 6460 50  0000 C CNN "Wattage"
	1    1840 6460
	0    1    1    0   
$EndComp
Text GLabel 1990 6460 2    50   Output ~ 0
POS5_RUN
Text GLabel 1690 6460 0    50   Input ~ 0
POS12_PGOOD
$EndSCHEMATC
